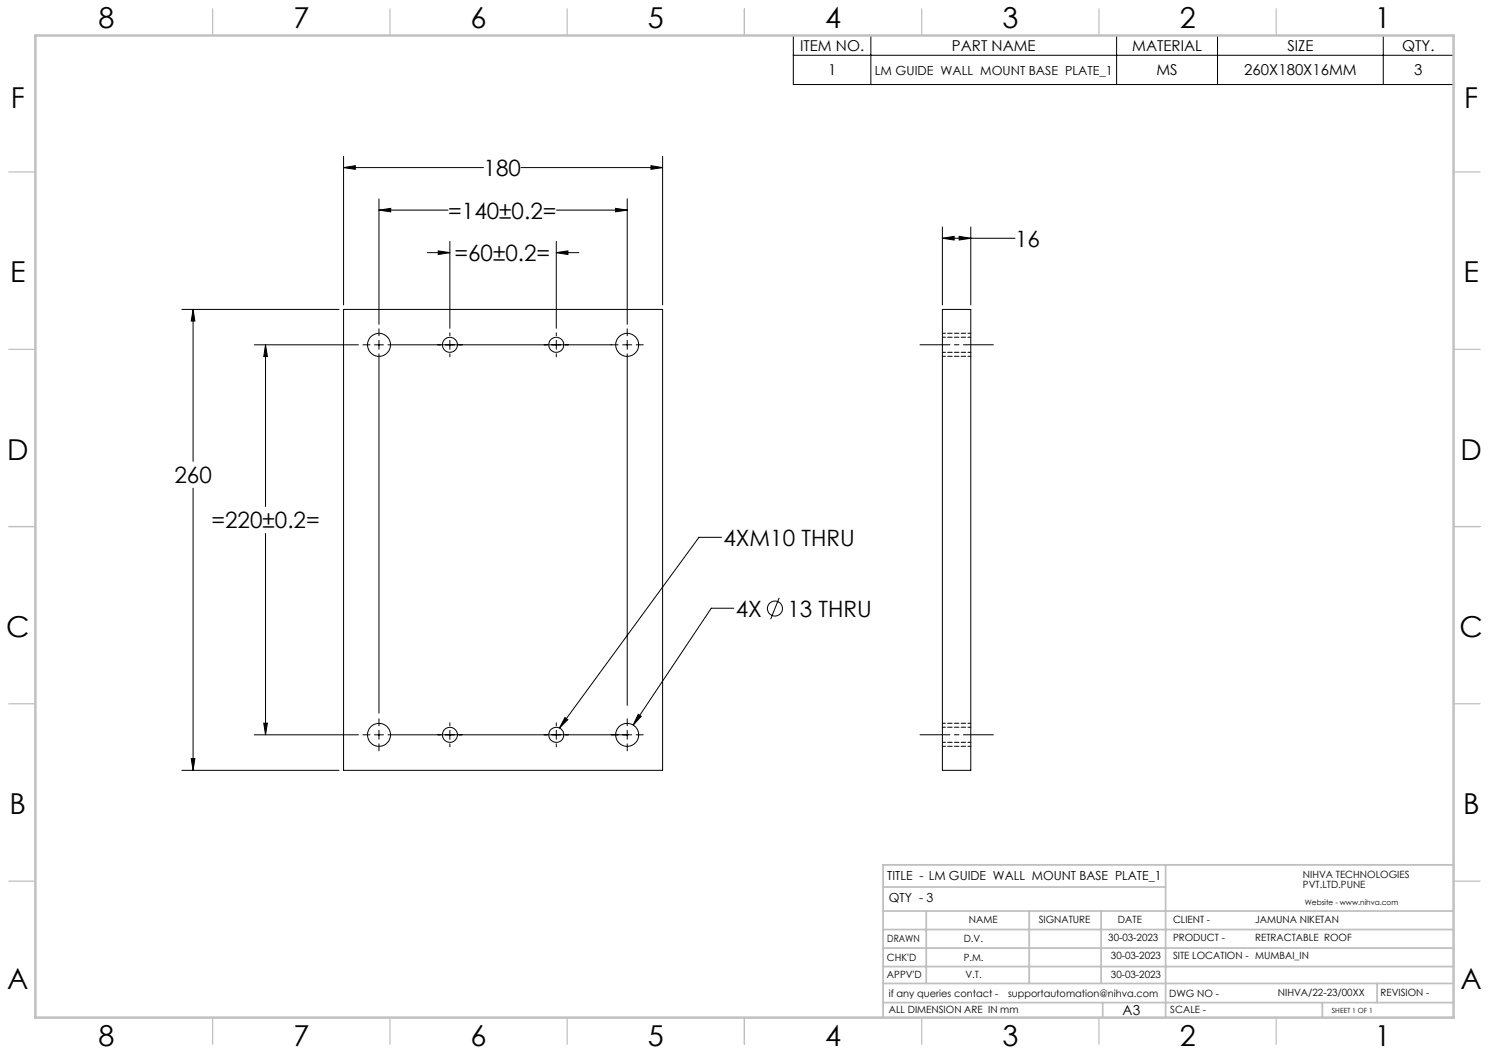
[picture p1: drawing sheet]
<svg xmlns="http://www.w3.org/2000/svg" width="420mm" height="297mm" viewBox="0 0 420 297" stroke-linecap="round" stroke-linejoin="round" font-family="sans-serif">
<g fill="none" stroke="#000" stroke-width=".28">
<path d="M223.8 10h186.2v13.8h-186.2zM223.8 15.6h186.2M245.6 10v13.8M315 10v13.8M343.4 10v13.8M390.2 10v13.8M96.9 47.3l3.3-.6v1.1zM96.9 44.1v41.9M96.9 47.3h39.5M106.9 59.3l3.3-.5v1zM106.9 56.1v35.4M106.9 59.3h19.5"/>
<path d="M147 47.3h39.9M157 59.3h19.9M173.6 58.8l3.3 .5-3.3 .5zM176.9 56.1v35.4M183.6 46.7l3.3 .6-3.3 .5zM186.9 44.1v41.9M120.5 71.3h6.4M123.6 70.8l3.3 .5-3.3 .5zM126.9 68.1v24.5M156.9 71.3l3.3-.5v1zM156.9 68.1v24.5M156.9 71.3h6.4"/>
<path d="M265.8 67.2l3.3-.5v1zM265.8 64v22M265.8 67.2h20.5M270.5 66.7l3.3 .5-3.3 .5zM273.8 64v22M51.3 87.3h44.3M54.5 87.3l.5 3.3h-1.1zM54.5 87.3v42.8M71.7 97.3h29.4M74.9 97.3l.5 3.3h-1zM74.9 97.3v45.6M96.9 87.3h90v130h-90z"/>
<path d="M102.4 97.3h2M105.6 97.3h2.6M106.9 92.7v2M106.9 96v2.5M106.9 99.8v101.4M109.4 97.3h65M126.9 93.9v.8M126.9 96v2.5M126.9 99.8v.8M156.9 93.9v.8M156.9 96v2.5M156.9 99.8v.8"/>
<path d="M175.6 97.3h2.6M176.9 92.7v2M176.9 96v2.5M176.9 99.8v99.2M179.5 97.3h1.9M265.8 87.3h8v130h-8zM54.5 137.7v79.6M74.9 150.5v56.8M203.5 151.5h-6.3l-39.4 53.8M207 171.6h-6.4l-22 32.9M219.8 168.6l-2.4 6.1M51.3 217.3h44.3"/>
<path d="M53.9 214h1.1l-.5 3.3zM71.7 207.3h29.4M74.4 204h1l-.5 3.3zM102.4 207.3h2M105.6 207.3h2.6M106.9 202.7v2M106.9 206v2.5M106.9 209.8v2M109.4 207.3h68.8M126.9 203.9v.8M126.9 206v2.5M126.9 209.8v.8"/>
<path d="M156.9 203.9v.8M156.9 206v2.5M156.9 209.8v.8M159.3 202.4l.9 .6-2.4 2.3zM176.9 202.7v2M176.9 206v2.5M176.9 209.8v2M179.5 207.3h1.9M180 201.5l.9 .5-2.3 2.5z"/>
<circle cx="106.9" cy="97.3" r="3.3"/>
<circle cx="126.9" cy="97.3" r="2.13"/>
<circle cx="156.9" cy="97.3" r="2.12"/>
<circle cx="176.9" cy="97.3" r="3.3"/>
<circle cx="218.6" cy="171.6" r="2.1"/>
<circle cx="106.9" cy="207.3" r="3.3"/>
<circle cx="126.9" cy="207.3" r="2.13"/>
<circle cx="156.9" cy="207.3" r="2.12"/>
<circle cx="176.9" cy="207.3" r="3.3"/>
</g>
<path d="M259.5 97.2h20.7M280.2 207.2h-20.7" fill="none" stroke="#000" stroke-width=".28" stroke-dasharray="15.2 1.3 1.3 1.3" stroke-dashoffset="6.8"/>
<g fill="none" stroke="#c0c0c0" stroke-width=".35">
<path d="M60 2.5v7.5M110 2.5v7.5M160 2.5v7.5M210 2.5v7.5M260 2.5v7.5M310 2.5v7.5M360 2.5v7.5M2.5 48.5h7.5M410 48.5h7.5M2.5 98.5h7.5M410 98.5h7.5M2.5 148.5h7.5"/>
<path d="M410 148.5h7.5M2.5 198.5h7.5M410 198.5h7.5M2.5 248.5h7.5M410 248.5h7.5M60 287v7.5M110 287v7.5M160 287v7.5M210 287v7.5M260 287v7.5M310 287v7.5M360 287v7.5"/>
</g>
<g fill="none" stroke="#c0c0c0" stroke-width=".5">
<path d="M249.1 257h160.9M249.1 250.2h79.7M261.3 257v20.4M290.3 257v20.4M310.6 257v20.4M328.8 243.9v43.1M410 243.9h-160.9v43.1M249.1 272.6h160.9M249.1 267.4h160.9M249.1 262.2h160.9M249.1 277.4h160.9M388.4 277.4v5.4"/>
<path d="M249.1 282.8h160.9M311 282.8v4.2M373 282.8v4.2"/>
</g>
<path d="M10 10h400v277h-400z" fill="none" stroke="#c0c0c0" stroke-width=".7"/>
<g fill="#000">
<path d="M183.6 46.7l3.3 .6-3.3 .5zM96.9 47.3l3.3-.6v1.1zM54.5 87.3l.5 3.3h-1.1zM53.9 214h1.1l-.5 3.3zM123.6 70.8l3.3 .5-3.3 .5zM156.9 71.3l3.3-.5v1zM106.9 59.3l3.3-.5v1zM173.6 58.8l3.3 .5-3.3 .5zM74.9 97.3l.5 3.3h-1zM74.4 204h1l-.5 3.3zM270.5 66.7l3.3 .5-3.3 .5zM265.8 67.2l3.3-.5v1z"/>
<path d="M159.3 202.4l.9 .6-2.4 2.3zM180 201.5l.9 .5-2.3 2.5z"/>
</g>
<path d="M265.8 99.4h8M273.8 94h-8M273.8 95.1h-8M265.8 100.5h8M265.8 210.5h8M265.8 209.4h8M273.8 204h-8M273.8 205.1h-8" fill="none" stroke="#000" stroke-width=".28" stroke-dasharray="1.3 .6" stroke-dashoffset=".4"/>
<g font-size="8.1">
<text x="27.8" y="8">8</text>
<text x="82.8" y="8">7</text>
<text x="132.8" y="8">6</text>
<text x="182.8" y="8">5</text>
<text x="232.8" y="8">4</text>
<text x="282.8" y="8">3</text>
<text x="332.8" y="8">2</text>
<text x="387.8" y="8">1</text>
<text x="3" y="30.4">F</text>
<text x="413" y="30.4">F</text>
<text x="2.8" y="79.6">E</text>
<text x="412.8" y="79.6">E</text>
<text x="2" y="129.6">D</text>
<text x="412" y="129.6">D</text>
<text x="1.7" y="179.6">C</text>
<text x="411.7" y="179.6">C</text>
<text x="2.7" y="229.6">B</text>
<text x="412.7" y="229.6">B</text>
<text x="2" y="278.9">A</text>
<text x="412" y="278.9">A</text>
<text x="27.8" y="295">8</text>
<text x="82.8" y="295">7</text>
<text x="132.8" y="295">6</text>
<text x="182.8" y="295">5</text>
<text x="232.8" y="295">4</text>
<text x="282.8" y="295">3</text>
<text x="332.8" y="295">2</text>
<text x="387.8" y="295">1</text>
</g>
<g font-size="6.3">
<text x="136.4" y="49.6">180</text>
<text x="126.4" y="61.7">=140±0.2=</text>
<text x="286.3" y="69.6">16</text>
<text x="128.2" y="73.7">=60±0.2=</text>
<text x="49.2" y="136.3">260</text>
<text x="59.7" y="149.1">=220±0.2=</text>
<text x="204" y="154">4XM10 THRU</text>
<text x="207.5" y="174">4X</text>
<text x="222.1" y="174">13 THRU</text>
</g>
<g font-size="4.2">
<text x="225.7" y="14.3">ITEM NO.</text>
<text x="268.5" y="14.3">PART NAME</text>
<text x="319.4" y="14.3">MATERIAL</text>
<text x="363.1" y="14.3">SIZE</text>
<text x="395.5" y="14.3">QTY.</text>
<text x="233.6" y="21.2">1</text>
<text x="326.2" y="21.2">MS</text>
<text x="351" y="21.2">260X180X16MM</text>
<text x="398.9" y="21.2">3</text>
</g>
<text font-size="3.9" x="316.7" y="286.4">A3</text>
<g font-size="3.5">
<text x="246.8" y="21.1">LM GUIDE WALL MOUNT BASE PLATE_1</text>
<text x="250.2" y="248.3">TITLE - LM GUIDE WALL MOUNT BASE PLATE_1</text>
<text x="250.7" y="254.5">QTY - 3</text>
</g>
<g font-size="2.8">
<text x="367.5" y="247.7">NIHVA TECHNOLOGIES</text>
<text x="367.5" y="250.5">PVT.LTD.PUNE</text>
<text x="273.3" y="260.4">NAME</text>
<text x="293" y="260.4">SIGNATURE</text>
<text x="315.3" y="260.5">DATE</text>
<text x="330.9" y="260.5">CLIENT -</text>
<text x="354.1" y="260.5">JAMUNA NIKETAN</text>
<text x="250.3" y="265.7">DRAWN</text>
<text x="271.8" y="265.7">D.V.</text>
<text x="312.6" y="265.5">30-03-2023</text>
<text x="330.9" y="265.5">PRODUCT -</text>
<text x="354.1" y="265.5">RETRACTABLE ROOF</text>
<text x="250.2" y="271.1">CHK'D</text>
<text x="250.2" y="275.8">APPV'D</text>
<text x="271.8" y="271.1">P.M.</text>
<text x="272.3" y="275.8">V.T.</text>
<text x="313.3" y="270.6">30-03-2023</text>
<text x="313.3" y="275.8">30-03-2023</text>
<text x="330.9" y="270.6">SITE LOCATION - MUMBAI_IN</text>
<text x="250.7" y="281.1">if any queries contact -</text>
<text x="284.3" y="281.1">supportautomation@nihva.com</text>
<text x="329.8" y="281.3">DWG NO -</text>
<text x="360.5" y="281.1">NIHVA/22-23/00XX</text>
<text x="389.4" y="281.1">REVISION -</text>
<text x="250.7" y="285.6">ALL DIMENSION ARE IN mm</text>
<text x="330.1" y="285.7">SCALE -</text>
</g>
<text font-size="2.1" x="368.1" y="255.1">Website - www.nihva.com</text>
<text font-size="2" x="375.7" y="285.6">SHEET 1 OF 1</text>
</svg>
